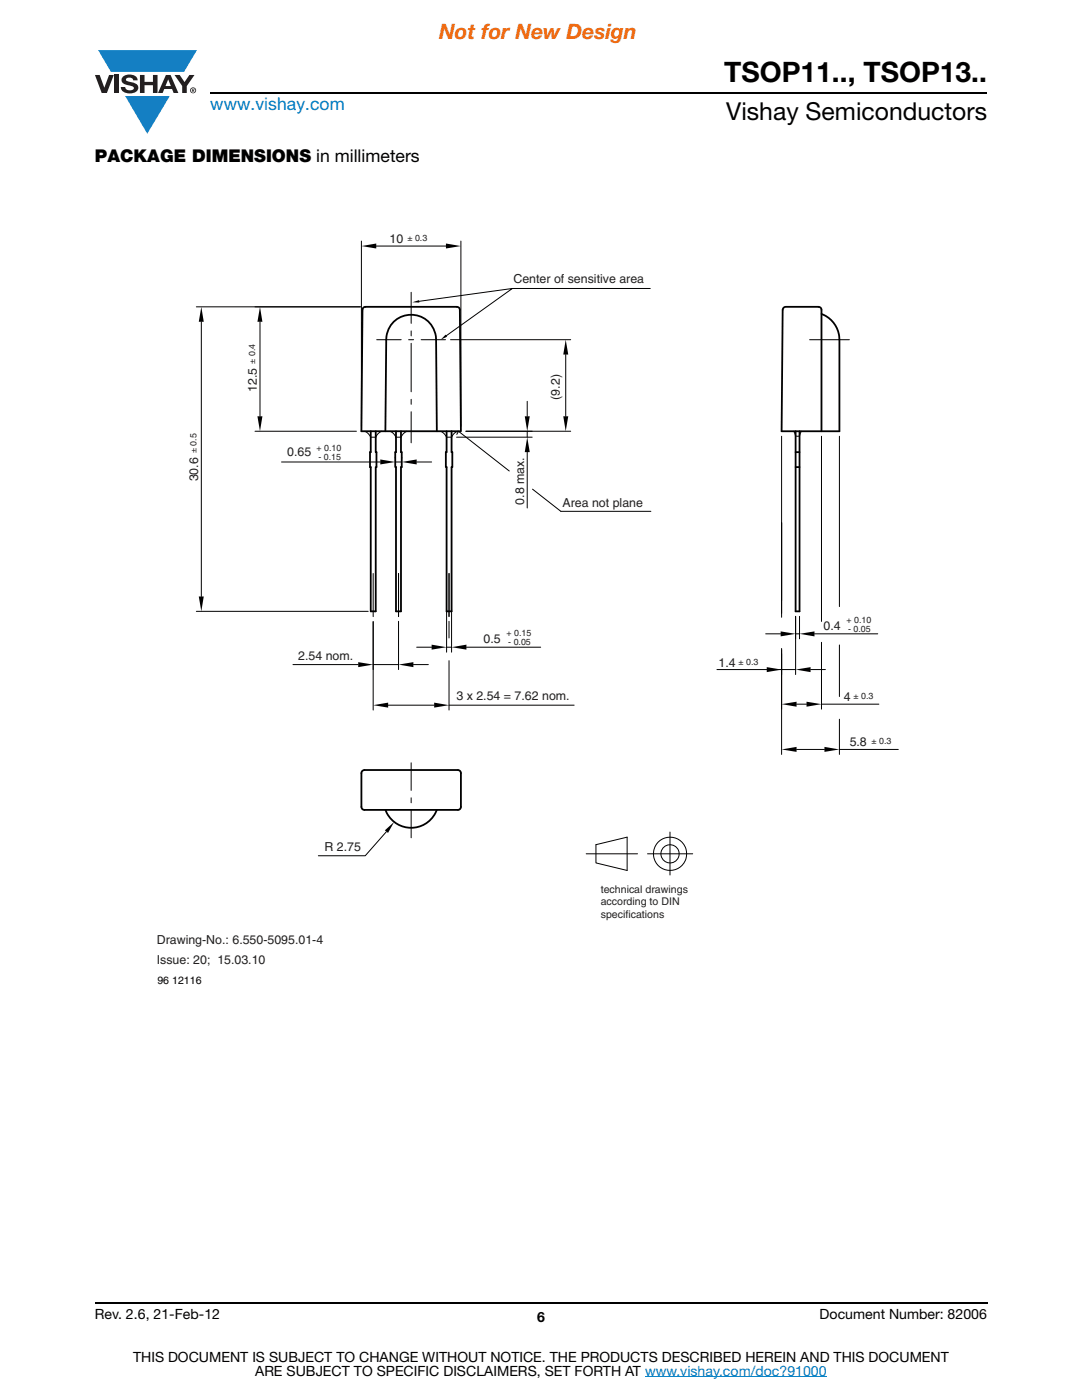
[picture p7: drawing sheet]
<svg xmlns="http://www.w3.org/2000/svg" width="216mm" height="279mm" viewBox="0 0 216 279" stroke-linecap="round" stroke-linejoin="round" font-family="sans-serif">
<g fill="#147fc3">
<path d="M19.6 10h19.7l-2.6 4.3h-1.1h-13.5z"/>
<path d="M25 19.2h8.9l-4.5 7.5z"/>
</g>
<g fill="#231f20">
<path d="M18.9 15h1l.9 2.5 1-2.5h.9l-1.4 3.6h-1z"/>
<path d="M22.9 15h.9v3.6h-.9z"/>
<path d="M24.6 15.3a2.1 2.1 0 0 1 2.8 .3l.1 .4h-.9a.79 .79 0 0 0-.7-.5 .79 .79 0 0 0-.8 .4l.3 .3 1 .2a1.08 1.08 0 0 1 1.2 1 1.08 1.08 0 0 1-1.1 1.2 1.73 1.73 0 0 1-2.4-1.2h.9a.96 .96 0 0 0 .8 .6 .96 .96 0 0 0 .9-.4 1.31 1.31 0 0 0-1.2-.6 1.03 1.03 0 0 1-1.1-.6 1.03 1.03 0 0 1 .2-1.1z"/>
<path d="M27.9 15h.9v1.3h1.7v-1.3h.9v3.6h-.9v-1.6h-1.7v1.6h-.9z"/>
<path d="M34.8 15h1.1l.9 1.4 1-1.4h1l-1.5 2.2v1.4h-.9v-1.4z"/>
<path d="M33.6 15.9l.5 1.3h-1.1zM33.1 15l-1.6 3.6h1l.3-.8h1.5l.3 .8h1l-1.6-3.6z"/>
<path d="M38.1 18a.46 .46 0 0 1 .9 0 .46 .46 0 0 1-.9 0zM37.9 18a.6 .6 0 0 0 1.2 0 .6 .6 0 0 0-1.2 0z"/>
<path d="M38.4 17.8h.2v.2h-.2zM38.3 17.7v.7h.1v-.3l.4 .3-.2-.3 .2-.2-.1-.2z"/>
</g>
<path d="M42 18.6h155M18.9 260h178.1" fill="none" stroke="#000" stroke-width=".36"/>
<path d="M128.7 274.8h36.3" fill="none" stroke="#007ec4" stroke-width=".2"/>
<path d="M31.3 46.4h148v150.5h-148z" fill="#fff"/>
<g fill="none" stroke="#000" stroke-width=".2">
<path d="M72.1 48.1v37M75.1 49.1h13.9M82 58.3v6.2M92 48.1v37M102.2 57.6h27.6M39.2 61.2h32.7M40.2 64.2v54.8M51.9 64.2v18.9M75.2 67.8h4.9M81.5 67.8h1M82 66v1M82 68.5v9.7"/>
<path d="M82 79.7v1M83.6 60.1l18.6-2.5-13.1 9.4M84 67.8h4.9M89.9 67.8h24M112.9 70.8v12.3M161.5 67.8h8M50.9 86.1h20.2M56.2 92.2h19.7M72.8 86.1l.7 .5 .5 .7h1a2.27 2.27 0 0 1 1.1-1.2M77.9 86.1a2.28 2.28 0 0 1 1.1 1.1l1 .1a2.27 2.27 0 0 1 1.2-1.2M78.9 91.2v.3M78.9 92.2h1.3"/>
<path d="M80.2 91.2v.3M82 82.2v6.2M83.1 92.2h3M91.1 87.2h15.1M91.1 86.7l.4-.6 10.1 7.9M91.3 86.1a2.27 2.27 0 0 0-1.2 1.1l-1 .1-.5-.7-.7-.5M93 86.1h20.9M105.2 80.1v3M105.2 86.1v1.1M105.2 90.2v11.2M106.3 97.6l5.6 4.4h18M156 87.1v36.1"/>
<path d="M158.4 86.1l.1 .3a.65 .65 0 0 0 .3 .6 .65 .65 0 0 0 .7 0l.4-.9M163.9 87.1v36.9M167.5 87.1v34M74.5 114.5v8.6M79.5 114.5v8.6M89.6 114.5v8.6M39.2 122h34.3M58.5 132.6h13M74.5 124.1v17.6M74.5 132.6h5M79.5 124v9.6M82.5 132.6h3"/>
<path d="M83.1 129.2h3M89.1 121.6v8.6M89.1 129.2h1M89.6 124v3.3M89.6 131.9v9.8M90.1 121.6v8.6M93.1 129.2h14.8M143.1 133.6h12.7M152.8 126.5h3M156 129.4v21.2M156 133.6h2.8M158.8 123v11.6"/>
<path d="M158.8 126.5h.7M159.5 123v4.5M161.7 133.6h3M162.5 126.5h12.6M163.9 128.2v13.3M167.5 128.7v10.3M77.4 140.7h9.2M82 152.2v5.5M82 159.2v1M89.6 140.7h25M158.9 140.5h2M158.9 149.6h5.6"/>
<path d="M163.9 140.5h11.5M167.5 143.5v7.1M167.5 149.6h11.7M77.1 166l-4.2 4.8h-9.4M82 161.7v5.5M117 170.4h10.2M118.9 168.6l6.2-1.5v6.6l-6.2-1.5zM129.2 170.4h9M133.7 166.1v8.5"/>
<circle cx="133.7" cy="170.4" r="3.3"/>
<circle cx="133.7" cy="170.4" r="1.82"/>
</g>
<path d="M72.5 61.4l.4-.2h18.3a.58 .58 0 0 1 .6 .6l.2 24.3h-19.9l.2-24.3zM163.9 62.7a5.5 5.5 0 0 1 3.6 5.1v18.3h-11.5l.2-24.3a.61 .61 0 0 1 .6-.6h6.5a.58 .58 0 0 1 .6 .6v24.3M74 86.1v4.1h-.2v3h.2v28.8h1v-28.8h.1l-.1-7.1M76.9 86.1l.2-18.3a5 5 0 0 1 4.9-5 5 5 0 0 1 5 5l.2 18.3M79 86.1l-.1 7.1h.1v28.8h1v-28.8h.2l-.2-7.1M89.1 86.1v4.1h-.1v3h.1v28.8h1v-28.8h.2l-.2-7.1M158.8 93.2h.7M158.8 90.2h.7M159.5 86.1v35.9h-.7v-35.9M72.3 153.9l.4-.2h18.7a.61 .61 0 0 1 .6 .6v6.7a.58 .58 0 0 1-.6 .6h-18.7a.58 .58 0 0 1-.6-.6v-6.7zM76.9 161.6a5.5 5.5 0 0 0 5.1 3.6 5.5 5.5 0 0 0 5.2-3.6" fill="none" stroke="#000" stroke-width=".36"/>
<g fill="#000">
<path d="M72.1 49.1l3-.5v1zM89 48.6l3 .5-3 .5zM40.2 61.2l.5 3h-1zM51.9 61.2l.5 3h-1zM82.3 60.3l1.3-.4 .1 .5zM88.9 66.8l.3 .4-1.3 .6zM112.9 67.8l.5 3h-1zM51.4 83.1h1l-.5 3zM75.9 91.7l3 .5-3 .5zM80.2 92.2l2.9-.5v1zM104.7 83.1h1l-.5 3zM105.2 87.2l.5 3h-1z"/>
<path d="M112.4 83.1h1l-.5 3zM39.7 119h1l-.5 3zM71.5 132.1l3 .5-3 .5zM79.5 132.6l3-.5v1zM86.1 128.7l3 .5-3 .4zM90.1 129.2l3-.5v.9zM153 133.1l3 .5-3 .5zM155.8 126l3 .5-3 .5zM158.8 133.6l2.9-.5v1zM159.5 126.5l3-.5v1zM74.5 140.7l2.9-.5v1zM86.6 140.2l3 .5-3 .5z"/>
<path d="M156 140.5l2.9-.5v1zM156 149.6l2.9-.5v1zM160.9 140l3 .5-3 .5zM164.5 149.1l3 .5-3 .5zM76.8 165.7l1.9-1.7-1.3 2.2z"/>
</g>
<text font-size="5.6" x="144.5" y="16.4">TSOP11.., TSOP13..</text>
<text font-size="4.9" x="144.9" y="24">Vishay Semiconductors</text>
<text font-size="4.2" fill="#f06b12" x="87.7" y="7.8">Not for New Design</text>
<text font-size="3.5" fill="#007ec4" x="42" y="21.9">www.vishay.com</text>
<text font-size="3.5" x="18.9" y="32.3">PACKAGE DIMENSIONS in millimeters</text>
<g font-size="2.8">
<text x="18.9" y="263.3">Rev. 2.6, 21-Feb-12</text>
<text x="107.2" y="263.8">6</text>
<text x="163.6" y="263.3">Document Number: 82006</text>
<text x="26.5" y="271.7">THIS DOCUMENT IS SUBJECT TO CHANGE WITHOUT NOTICE. THE PRODUCTS DESCRIBED HEREIN AND THIS DOCUMENT</text>
<text x="50.9" y="274.6">ARE SUBJECT TO SPECIFIC DISCLAIMERS, SET FORTH AT www.vishay.com/doc?91000</text>
</g>
<g font-size="2.5" fill="#231f20">
<text x="77.7" y="48.5">10</text>
<text x="102.5" y="56.6">Center of sensitive area</text>
<text x="51.2" y="78.3" transform="rotate(-90 51.2 78.3)">12.5</text>
<text x="111.7" y="79.8" transform="rotate(-90 111.7 79.8)">(9.2)</text>
<text x="57.3" y="91">0.65</text>
<text x="39.5" y="96.1" transform="rotate(-90 39.5 96.1)">30.6</text>
<text x="104.6" y="100.7" transform="rotate(-90 104.6 100.7)">0.8 max.</text>
<text x="112.2" y="101.1">Area not plane</text>
<text x="164.3" y="125.7">0.4</text>
<text x="59.5" y="131.6">2.54 nom.</text>
<text x="96.5" y="128.3">0.5</text>
<text x="143.4" y="133">1.4</text>
<text x="91.1" y="139.7">3 x 2.54 = 7.62 nom.</text>
<text x="168.4" y="139.9">4</text>
<text x="169.5" y="148.9">5.8</text>
<text x="64.8" y="169.8">R 2.75</text>
<text x="31.3" y="188.5">Drawing-No.: 6.550-5095.01-4</text>
<text x="31.3" y="192.4">Issue: 20; 15.03.10</text>
</g>
<g font-size="2.1" fill="#231f20">
<text x="119.9" y="178.2">technical drawings</text>
<text x="119.9" y="183.1">specifications</text>
<text x="119.9" y="180.7">according to DIN</text>
</g>
<text font-size="2.1" x="31.4" y="196.4">96 12116</text>
<g font-size="1.8" fill="#231f20">
<text x="81.3" y="48.1">± 0.3</text>
<text x="50.9" y="72.6" transform="rotate(-90 50.9 72.6)">± 0.4</text>
<text x="63.2" y="90">+ 0.10</text>
<text x="39.2" y="90.5" transform="rotate(-90 39.2 90.5)">± 0.5</text>
<text x="63.5" y="91.7">- 0.15</text>
<text x="168.9" y="124.3">+ 0.10</text>
<text x="101.1" y="126.9">+ 0.15</text>
<text x="101.4" y="128.7">- 0.05</text>
<text x="169.2" y="126.1">- 0.05</text>
<text x="147.4" y="132.7">± 0.3</text>
<text x="170.3" y="139.6">± 0.3</text>
<text x="173.9" y="148.6">± 0.3</text>
</g>
</svg>
